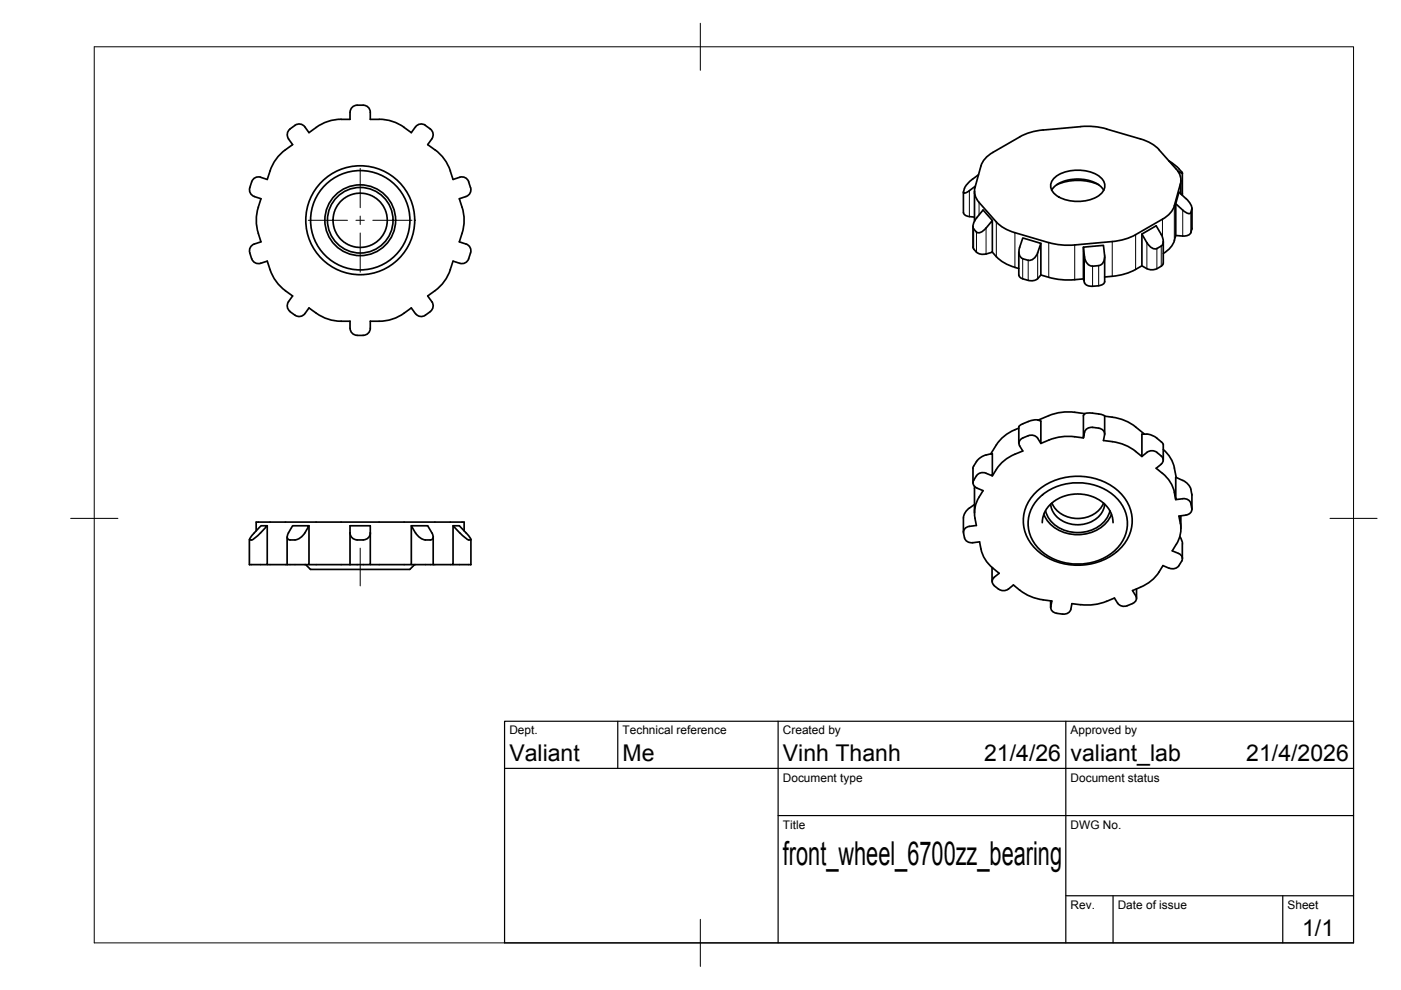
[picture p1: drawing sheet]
<svg xmlns="http://www.w3.org/2000/svg" width="297mm" height="210mm" viewBox="0 0 297 210" stroke-linecap="round" stroke-linejoin="round" font-family="sans-serif">
<!-- layer: Visible -->
<g fill="none" stroke="#000" stroke-width=".36">
<path d="M64.6 26.9a1.48 1.48 0 0 0-2.1-.3 2.35 2.35 0 0 0-1.6 2l.3 .8 .8 1.3a10.7 10.7 0 0 0-5.3 7.4l-1.4-.5a1.5 1.5 0 0 0-1.9 .9 2.35 2.35 0 0 0-.2 2.6l.7 .6 1.4 .4-.5 1.8M75.7 22.3a2.33 2.33 0 0 1 2.5 .6l.3 .9v1.5a10.6 10.6 0 0 1 8.7 2.8l.9-1.2M75.7 22.3a1.49 1.49 0 0 0-1.5 1.5v1.5a10.6 10.6 0 0 0-8.7 2.8l-.9-1.2M90.2 26.6a2.34 2.34 0 0 1 1.6 2l-.2 .8M90.2 26.6a1.49 1.49 0 0 0-2.1 .3M91.6 29.4l-.9 1.3a10.5 10.5 0 0 1 5.4 7.4l1.4-.5a1.49 1.49 0 0 1 1.9 .9M99.4 38.5a2.31 2.31 0 0 1 .2 2.6l-.8 .6-1.4 .4 .6 1.8M206.2 38l-.9 .8a2.99 2.99 0 0 0-1 2.1 1.18 1.18 0 0 0 1.2-.5l1.3-.9M207.5 37.1l-1.3 .9M210.5 32.3l-1.4 1.1-.9 1.3-1.5 5.1a3.4 3.4 0 0 0 .9 3.1l3.6 4.2M216.2 29l-5.7 3.3M221.2 27.6l-3.1 .6-1.9 .8"/>
<path d="M223.8 37.5a8.5 8.5 0 0 1 9.4 0 2.39 2.39 0 0 1 1 2.3 2.39 2.39 0 0 1-1.6 1.9 8.7 8.7 0 0 1-8.8-.4 2.25 2.25 0 0 1 0-3.8zM224 39.2a11.1 11.1 0 0 1 9 0M229.1 26.9l-8 .7M229.1 26.8a14.2 14.2 0 0 1 5.5 .6l7.9 2.3 1.9 .9 1.3 1.1M245.7 31.7l3.7 4.2M247.8 34.1l.1 .1M247.9 34.2l2.1 1.6M249.4 35.9a3.4 3.4 0 0 1 .9 3.1M249.7 36.3l.2 .1M249.9 35.8l.8 .9-.8-.3M250.3 39l-1.3 4.6M250.4 38.2v2.9"/>
<path d="M250.7 36.7v4.4M53 53.6a2.35 2.35 0 0 0 1.3 2.2h1l1.4-.4a10.8 10.8 0 0 0 5.3 7.4l-.8 1.2a1.52 1.52 0 0 0 .3 2M54.8 43.9a10.2 10.2 0 0 0 .5 7.4l-1.4 .4a1.49 1.49 0 0 0-.9 1.9M98 43.9a10.1 10.1 0 0 1-.6 7.4l1.4 .4a1.47 1.47 0 0 1 1 1.9M99.4 54.9a1.51 1.51 0 0 1-1.9 .9l-1.4-.4a10.6 10.6 0 0 1-5.4 7.4l.9 1.2M99.8 53.6l-.4 1.3M204.3 40.8v4.3a1.12 1.12 0 0 0 1.2 .8l1.1 .1M206.6 40.6v6.3M210.4 46.8l-2-2.3a7.5 7.5 0 0 0-2 3l-.1 .4a1.49 1.49 0 0 0 1.4 1.4 5.8 5.8 0 0 0 2.7-2.5v6.7a2.86 2.86 0 0 1-4-.7l-.1-.4v-4.4M210.4 53.5l.8 .9M211.3 54.4l1.3 1.2 2.6 1.1M211.3 47.1l1.3 1.1 1.9 .9 7.9 2.3"/>
<path d="M215.2 56.7l.8 .2M216 53.4v4.9M216 58.3a.95 .95 0 0 0 .8 .8l1.2 .4M216.2 52.5l.7-2 3.8 1.1a5.3 5.3 0 0 1-1.6 3.3l-.7 .3-1.6-.3M216.2 52.4a1.77 1.77 0 0 0 .6 2.4M220 59.1a2.05 2.05 0 0 1-2 .3M220.7 58.3a17.6 17.6 0 0 0 9 .8M220.7 51.6v6.7l-.7 .8M223 40.3l.6-.8 1.3-.8 1.4-.5 1.9-.2 1.6 .1 1.8 .4 1.5 .8 .9 1M229.7 52.4v6.7l.3 .9a1.51 1.51 0 0 0 1.7 .7M234.2 54.1l-.2-2.1-4.3 .4a5 5 0 0 0 .8 3.5l.8 .5h.4M234.2 54.1a1.82 1.82 0 0 1-1.2 2.2l-1.4 .1"/>
<path d="M234.2 54.4v5.3a1.12 1.12 0 0 1-1.2 .9l-1.4 .1M240.8 49.8l-1.9 .8-2.3 .5-8.7 .8a15 15 0 0 1-5.5-.5M240.8 57.1a14.2 14.2 0 0 1-6.6 1.6M242.1 56.4a2.86 2.86 0 0 0 3.2 .6M242.1 49.6a6.2 6.2 0 0 0 2.1 3l.8 .2 .3-.1M245.3 52.7l.9-.5a1.87 1.87 0 0 0 0-2.5l-1.1-1.8-3 1.7v6.8l-1.3 .7M246.6 51.2v4.8l-1.3 1M249 51a4.9 4.9 0 0 1-2.4 2.7M249 43.6l-.7 1.4-1.3 1.1-6.2 3.7M249.3 43.2a5.8 5.8 0 0 0 2.8 2.1l.4-.2M250.7 41.1l-.1 .2M251.4 42.1l-1.4-1.4-.7 2.5v6.7l-.3 1.1"/>
<path d="M251.5 42.1l.4 .5a2.49 2.49 0 0 1 .8 1.7M252.7 48.6l-.2 .7a1.51 1.51 0 0 1-1.7 .7l-1.5-.1M252.7 44.3l-.2 .8M252.7 44.2v4.4M61.5 66.1a2.36 2.36 0 0 0 2.4 .9l.7-.5M67 66.4l-1.5-1.1-.9 1.2M67 66.4a10 10 0 0 0 7.2 1.7v1.5a1.49 1.49 0 0 0 1.5 1.5M75.7 71.1h1.3M85.7 66.4l1.5-1.1 .9 1.2a1.49 1.49 0 0 0 2.1 .3M85.7 66.4a10 10 0 0 1-7.2 1.7v1.5a1.49 1.49 0 0 1-1.5 1.5M91.2 66.1l-1 .7M91.6 64a1.49 1.49 0 0 1-.4 2"/>
<path d="M211.2 99.5l-.8 1.4M211.2 94.3l-1.1 1.9M216 94v-3.5l.5-.5a4.7 4.7 0 0 1 4.2-.7v4.7a2.25 2.25 0 0 0-1.8-1.7 3.1 3.1 0 0 0-2.9 1.5l.2 .7M216 90.8a8.9 8.9 0 0 0-4.7 3.5M216.2 94.5l.7 1.1a9.6 9.6 0 0 0-5.6 3.9M222.4 93.3l-1.7 .7M229.7 92.9a12.2 12.2 0 0 0-7.3 .4M230 87.7a13.4 13.4 0 0 0-9.9 1.4M231.6 90.6a2.58 2.58 0 0 1 2.4 .8l.2 .8-.2 1.2a11.4 11.4 0 0 1 6.8 2.3M231.6 87.6l1.9 .3 .7 .4M231.7 87.6h-1a.9 .9 0 0 0-1 .5v4.8l.2-1.3a1.49 1.49 0 0 1 1.8-1M234.2 88.2a11.3 11.3 0 0 1 6.6 2.3"/>
<path d="M234.2 88.3v3.7M240.8 90.5l1.9 1.5M243.2 92h-1.1v4.8l-1.3-1.1M243.2 92l.8 .2 1.3 .7M245.3 95.9l.9 .8a1.07 1.07 0 0 1 0 1.7M245.3 92.9a2.51 2.51 0 0 1 1.3 1.4v3.3M245.3 95.9a1.74 1.74 0 0 0-2.1 0l-1.1 .9M246.2 98.4l-1.1 .9 1.4 1.1M246.6 95.3l1.4 1.5 .6 1.2 .4 1.2M249 99.2l.4 2.1M53.9 113l1.4-1.5h1.4l-1.5 1.5M53.9 113l-.4 .4a.99 .99 0 0 0-.5 1.1"/>
<path d="M54.3 112.6v-1.9h44.1v1.9M55.3 113l-1 .9a1.57 1.57 0 0 1-1.3 .6M56.7 111.5v8.2h-3.8v-5.3M56.7 119.7h4.2M60.9 113.9v5.8M61.2 113l.8-1.5h3.5l-.9 1.5M64.6 113a2.92 2.92 0 0 1-3.4 1.4 1 1 0 0 1 0-1.4M64.8 119.7l1 1h21.1l1-1M65.5 119.7h8.7M65.5 111.5v8.2h-4.6M74.2 113a1.5 1.5 0 0 0 1.5 1.5M74.2 111.5h4.3v8.2h-4.3z"/>
<path d="M75.7 114.5h1.3M78.5 113a1.5 1.5 0 0 1-1.5 1.5M87.2 119.7h4.6M87.2 111.5l.9 1.5M88.1 113l1 1 1.1 .5M91.6 113a1 1 0 0 1 0 1.4l-1.4 .1M91.6 113l-.9-1.5h-3.5v8.2h-8.7M91.8 113.9v5.8M96.1 111.5l1.4 1.5M97.5 113l.9 .9 1 .6M98.8 113l-1.4-1.5h-1.3v8.2h-4.3M98.8 113l.4 .5a1 1 0 0 1 .6 1"/>
<path d="M99.4 114.5h.4M99.8 114.4v5.3h-3.7M204.3 109.8v3M205.5 111.6a1.33 1.33 0 0 0-1.2 1.4 1.87 1.87 0 0 0 1 1.9l.9 .2M206.2 115.1l1.5-.2a7.7 7.7 0 0 0 2.8 5.6M206.3 102.4v-3.1a4.4 4.4 0 0 1 2.8-2.8l1.3-.3v4.7a2.65 2.65 0 0 0-3.1-.4 2.18 2.18 0 0 0-.8 2.4l.6 .5 1.3 .6-.8 1.4M206.6 107a3.7 3.7 0 0 0-2.3 2.8M206.6 103.2v5.5M207.6 105.4a6.9 6.9 0 0 0-.6 6l-1.5 .2M219.4 104.6a13.2 13.2 0 0 1 18.2 0 8.2 8.2 0 0 1-.9 12.5 13.3 13.3 0 0 1-17.3-.9 8.1 8.1 0 0 1 0-11.6zM220.2 105.7a11.9 11.9 0 0 1 17.4 .9 7.6 7.6 0 0 1-2.6 11.2 12 12 0 0 1-15.5-2.4 7.4 7.4 0 0 1 .7-9.7zM221 110.8l.1-1 .5-1.4 .7-1.1 1.1-1 1.2-.7 1.2-.5 2.7-.4 2.7 .4 1.2 .5 1.2 .7 1 1 .8 1.1 .5 1.4 .1 1"/>
<path d="M221.3 109a7.9 7.9 0 0 0 10 3.9 6.9 6.9 0 0 0 4.4-3.9M221.7 108.3a6.9 6.9 0 0 0 7.8 4.6 6.6 6.6 0 0 0 5.8-4.6M222.8 106.9l.4 1.6 1.3 1.4 1.6 .9 2.2 .5 2.2-.3 1.8-.9 1.4-1.5 .4-.9 .1-.8M223 106.7a6.3 6.3 0 0 0 9.8 1.7l.9-1.1 .3-.6M246.5 100.4l1 1 .8 1.1 .7 1.9M249 104.4l.3 1.5v-4.7a4.1 4.1 0 0 1 3.2 2.5l.2 1.3M249.3 105.9a2.6 2.6 0 0 1 3 .5 2.13 2.13 0 0 1 0 2.5l-.9 .3-1.4 .2 .3 1.5M249.4 115.4l-.9 1.4 1.4 .5a1.14 1.14 0 0 1 .6 1.7 2.06 2.06 0 0 1-2.1 1.6l-.5-.1M250.1 113.8l.5 .7 .1 .8M250.3 110.9l.1 1.3-.2 1.4-.8 1.8M250.4 109.4v2.7M250.7 115.4v3"/>
<path d="M252.7 105v3M210.3 120.3v3M210.5 120.5l1.3 1.1-1 .8M210.8 124.2a2.44 2.44 0 0 0 2.6 .9l1.5-1.1 1.3 1.1M210.8 122.4a1.07 1.07 0 0 0 0 1.7M216.2 125.1a9.9 9.9 0 0 0 5 2.1M221.1 127.2l1.9 .2-.2 1.2a1.25 1.25 0 0 0 1.2 1.4l1.3 .2M222.8 127.4v1.4M229.1 128.2l-1.8-.2-.3 1.2a1.45 1.45 0 0 1-1.7 1M229.1 128.2a11.9 11.9 0 0 0 7.2-1.4 2.3 2.3 0 0 0 1.8 1.7l.9-.1M240.1 128l-1.1 .4M241 124.9v2"/>
<path d="M247.9 120.5l-1.3-.6a9.9 9.9 0 0 1-6.5 5.3l.7 1.1a1.09 1.09 0 0 1-.7 1.6"/>
<circle cx="76.4" cy="46.7" r="5.8"/>
<circle cx="76.4" cy="46.7" r="11.5"/>
<circle cx="76.4" cy="46.7" r="7.5"/>
<circle cx="76.4" cy="46.7" r="7"/>
<circle cx="76.4" cy="46.7" r="10.5"/>
</g>
<!-- layer: Visible Narrow -->
<g fill="none" stroke="#000" stroke-width=".21">
<path d="M249.9 36.4v.1M250.3 39v2M205.5 40.4v5.5M206.4 48.5v4.3M207 49.2v4.3M207.6 42.9v2.7M209.1 48.4v5.5M211.2 47.1v7.3M215.2 49.3v7.4M216.8 54.9v4.2M218 55.2v4.3M220 53.6v5.5"/>
<path d="M222.4 51.4v7.4M227.9 51.9v7.4M229.9 54.5v5.5M231.6 56.4v4.3M232.9 56.3v4.3M235.8 51.2v7.4M240.8 49.8v7.3M243.2 51.5v5.5M245.3 52.7v4.3M246.2 52.2v4.2M246.5 46.5v3.8M249 43.6v7.4"/>
<path d="M250.8 44.5v5.6M252.5 45.1v4.2M252.7 44.3v4.3"/>
</g>
<!-- layer: TITLEBLOCK -->
<path d="M107 152.9h180v47h-180zM131 152.9v10M165 152.9v47M226 152.9v47M107 162.9h180M165 172.9h122M226 189.9h61M236 189.9v10M272 189.9v10" fill="none" stroke="#000" stroke-width=".25"/>
<!-- layer: Smart Centers -->
<path d="M76.4 35.7v8.3M65.4 46.7h8.3M75.5 46.7h1.8M76.4 45.8v1.8M76.4 49.4v8.3M79 46.7h8.4M76.4 116.2v8" fill="none" stroke="#000" stroke-width=".21"/>
<!-- layer: BORDER -->
<path d="M20 9.9h267v190h-267zM148.5 4.9v10M15 109.9h10M282 109.9h10M148.5 194.9v10" fill="none" stroke="#000" stroke-width=".21"/>
<text font-size="7" x="166" y="183.4">front_wheel_6700zz_bearing</text>
<g font-size="4.9">
<text x="108" y="161.4">Valiant</text>
<text x="132" y="161.4">Me</text>
<text x="166" y="161.4">Vinh Thanh</text>
<text x="208.7" y="161.4">21/4/26</text>
<text x="227" y="161.4">valiant_lab</text>
<text x="264.2" y="161.4">21/4/2026</text>
<text x="276.1" y="198.6">1/1</text>
</g>
<g font-size="2.5">
<text x="108" y="155.7">Dept.</text>
<text x="132" y="155.7">Technical reference</text>
<text x="166" y="155.7">Created by</text>
<text x="227" y="155.7">Approved by</text>
<text x="166" y="165.7">Document type</text>
<text x="227" y="165.7">Document status</text>
<text x="166" y="175.7">Title</text>
<text x="227" y="175.7">DWG No.</text>
<text x="227" y="192.7">Rev.</text>
<text x="237" y="192.7">Date of issue</text>
<text x="273" y="192.7">Sheet</text>
</g>
</svg>
